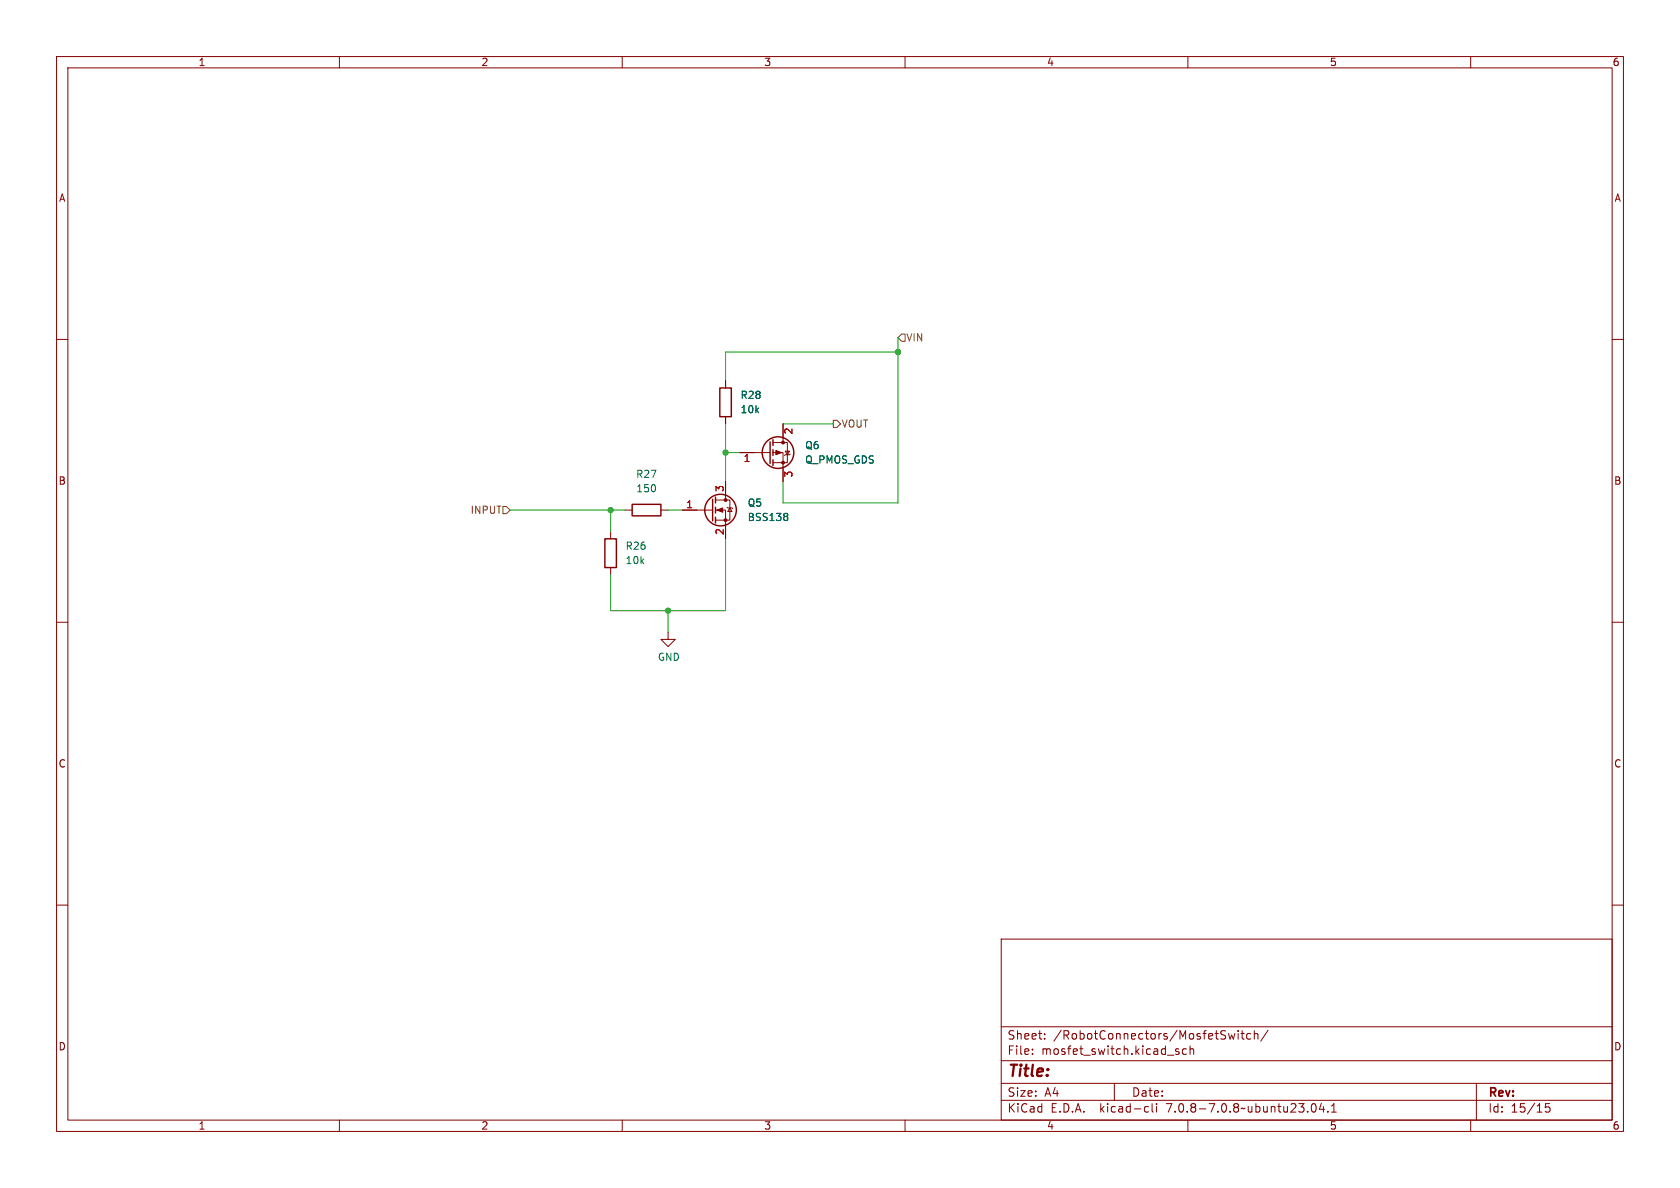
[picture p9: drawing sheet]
<svg xmlns="http://www.w3.org/2000/svg" width="297mm" height="210mm" viewBox="0 0 297 210" stroke-linecap="round" stroke-linejoin="round" font-family="sans-serif">
<g fill="none" stroke="#840000" stroke-width=".18">
<path d="M10 10h277v190h-277zM12 12h273v186h-273zM60 10v2M110 10v2M160 10v2M210 10v2M260 10v2M10 60h2M285 60h2M128.3 67.3v1.3M128.3 73.7v1.2M136.7 78.2h2.5v3.6h-2.5"/>
<path d="M138.4 74.9v3.3M138.8 79.8h.8l-.4 .6zM107.9 94v1.3M110.5 90.2h1.3M116.8 90.2h1.3M120.6 90.2h5.4M126.5 90.2h1.8v5.1M126.5 88.4h2.5v3.5h-2.5M128.3 85.1v3.3M128.5 89.7l.2 .1h.7l.1 .1M129 89.8l.4 .6h-.7zM130.8 80h5.3"/>
<path d="M136.7 80h1.7v5.1M139.7 80.3l-.1 .1h-.8l-.1 .1M10 110h2M107.9 100.3v1.3M118.1 111.8v1.2h1.3l-1.3 1.3-1.3-1.3h1.3M285 110h2M10 160h2M285 160h2M177 166h108v32h-108zM60 198v2M110 198v2M160 198v2"/>
<path d="M177 194.5h108M177 191.5h108M177 187.5h108M177 181.5h108M182.5 186.3v.1M182.5 185.5v.1M184.7 183.6v.1M184.7 182.8v.1M197 191.5v3M202.6 195.6l.4 .1M203 196.5l-.4 .1M203.7 195.1v1.3l.2 .2"/>
<path d="M204.5 195.1v.1M204.5 195.6v1M208.4 185.5l-.4-.1-.2 .2 .1 .2 .5 .2v.3h-.6M209.7 185.5l-.4-.1-.3 .3v.4l.2 .2h.5M210 198v2M210.4 185.5l.2-.1 .4 .1v.9M210.4 184.9v1.5M217.2 182.7l.3 1 .2-.7 .3 .7 .3-1M218.9 182.2v.1M218.9 182.7v1M219.4 182.7h.6M219.6 182.2v1.3l.4 .2"/>
<path d="M221.1 182.8l-.4-.1-.3 .3v.4l.1 .2h.6M221.7 182.8l.3-.1 .3 .1 .1 .9M221.7 182.2v1.5M224.2 182.1l-1.3 2M232 195.2l.2-.1a.81 .81 0 0 1 .6 .6 .81 .81 0 0 1-.3 .8l-.2 .1a.81 .81 0 0 1-.6-.6 .81 .81 0 0 1 .3-.8zM233.6 195l-.4 1.1h1M234 195.6v1M234.7 196.5v.1M235.4 196.6h.8M235.4 195.5l.4-.4v1.5M260 198v2M261 191.5v6.5"/>
<path d="M274 195.1h-.8v.7l.2-.1h.5l.1 .3v.5l-.3 .1-.5-.1"/>
</g>
<g fill="none" stroke="#840000" stroke-width=".25">
<path d="M127.3 68.6h2v5.1h-2zM136.1 78.1v3.8M136.7 77.7v1M136.7 79.5v1M106.9 95.3h2.1v5h-2.1zM111.8 89.2h5v2h-5zM126 88.3v3.8M126.5 87.9v1M126.5 89.7v1M126.5 91.4v1.1M136.7 81.3v1"/>
<circle cx="127.4" cy="90.2" r="2.79"/>
<circle cx="137.5" cy="80" r="2.79"/>
</g>
<g fill="#840000" stroke="#840000" stroke-width=".18">
<path d="M137.2 79.6l1 .4-1 .4z"/>
<path d="M126.7 90.2l1.1-.4v.8z"/>
<circle cx="138.4" cy="81.8" r=".25"/>
<circle cx="138.4" cy="78.2" r=".25"/>
<circle cx="128.3" cy="91.9" r=".25"/>
<circle cx="128.3" cy="88.4" r=".25"/>
</g>
<path d="M139 90.7l.3 .3-.3 .3 .3 .2v.3l-.3 .2" fill="none" stroke="#006464" stroke-width=".18"/>
<path d="M159.4 59.1h.6v1.2h-.6l-.7-.6zM147.3 74.3h.7l.6 .6-.6 .7h-.7zM88.9 89.5h.6l.7 .7-.7 .6h-.6z" fill="none" stroke="#725600" stroke-width=".18"/>
<path d="M158.7 59.7v29.2h-20.3v-3.8M128.3 74.9v10.2M138.4 74.9h8.9M158.7 62.2h-30.4v5.1M90.2 90.2h20.3M107.9 90.2v3.8M118.1 90.2h2.5M128.3 95.3v12.7h-20.4v-6.4M128.3 80h2.5M118.1 108v3.8" fill="none" stroke="#009600" stroke-width=".18"/>
<g fill="#009600" stroke="#009600" stroke-width=".18">
<circle cx="128.3" cy="80" r=".46"/>
<circle cx="107.9" cy="90.2" r=".46"/>
<circle cx="158.7" cy="62.2" r=".46"/>
<circle cx="118.1" cy="108" r=".46"/>
</g>
<text font-size="2.8" fill="#840000" x="178" y="190.9">Title:</text>
<g font-size="2.1" fill="#840000">
<text x="178" y="184">Sheet:</text>
<text x="186.2" y="184">/RobotConnectors/MosfetSwitch/</text>
<text x="178" y="186.7">File:</text>
<text x="184.1" y="186.7">mosfet_switch.kicad_sch</text>
<text x="178" y="196.9">KiCad</text>
<text x="178" y="194.1">Size:</text>
<text x="184.7" y="194.1">A4</text>
<text x="185.7" y="196.9">E.D.A.</text>
<text x="194.6" y="196.9">kicad-cli</text>
<text x="200" y="194.1">Date:</text>
<text x="206.5" y="196.9">7.0.8-7.0.8~ubuntu23.04.1</text>
<text x="263" y="194.3">Rev:</text>
<text x="263" y="196.9">Id:</text>
<text x="267.1" y="196.9">15/15</text>
</g>
<g font-size="1.8" fill="#840000">
<text x="35" y="11.9">1</text>
<text x="85" y="11.9">2</text>
<text x="135" y="11.9">3</text>
<text x="185" y="11.9">4</text>
<text x="235" y="11.9">5</text>
<text x="285" y="11.9">6</text>
<text x="10.3" y="35.9">A</text>
<text x="285.3" y="35.9">A</text>
<text x="10.3" y="85.9">B</text>
<text x="285.3" y="85.9">B</text>
<text x="10.3" y="135.9">C</text>
<text x="285.3" y="135.9">C</text>
<text x="10.3" y="185.9">D</text>
<text x="285.3" y="185.9">D</text>
<text x="35" y="199.9">1</text>
<text x="85" y="199.9">2</text>
<text x="135" y="199.9">3</text>
<text x="185" y="199.9">4</text>
<text x="235" y="199.9">5</text>
<text x="285" y="199.9">6</text>
</g>
<g font-size="1.8" fill="#725600">
<text x="160.1" y="60.6">VIN</text>
<text x="148.7" y="75.8">VOUT</text>
<text x="83.1" y="91">INPUT</text>
</g>
<g font-size="1.8" fill="#006464">
<text x="130.8" y="70.7">R28</text>
<text x="130.8" y="73.3">10k</text>
<text x="142.2" y="79.6">Q6</text>
<text x="142.2" y="82.1">Q_PMOS_GDS</text>
<text x="112.4" y="84.7">R27</text>
<text x="112.4" y="87.2">150</text>
<text x="132.1" y="89.8">Q5</text>
<text x="132.1" y="92.3">BSS138</text>
<text x="110.5" y="99.9">10k</text>
<text x="110.5" y="97.4">R26</text>
<text x="116.2" y="117">GND</text>
</g>
<g font-size="1.8" fill="#a90000">
<text x="140.4" y="76.9" transform="rotate(-90 140.4 76.9)">2</text>
<text x="131.4" y="82">1</text>
<text x="121.2" y="89.9">1</text>
<text x="128" y="87.1" transform="rotate(-90 128 87.1)">3</text>
<text x="140.4" y="84.5" transform="rotate(-90 140.4 84.5)">3</text>
<text x="128" y="94.7" transform="rotate(-90 128 94.7)">2</text>
</g>
</svg>
